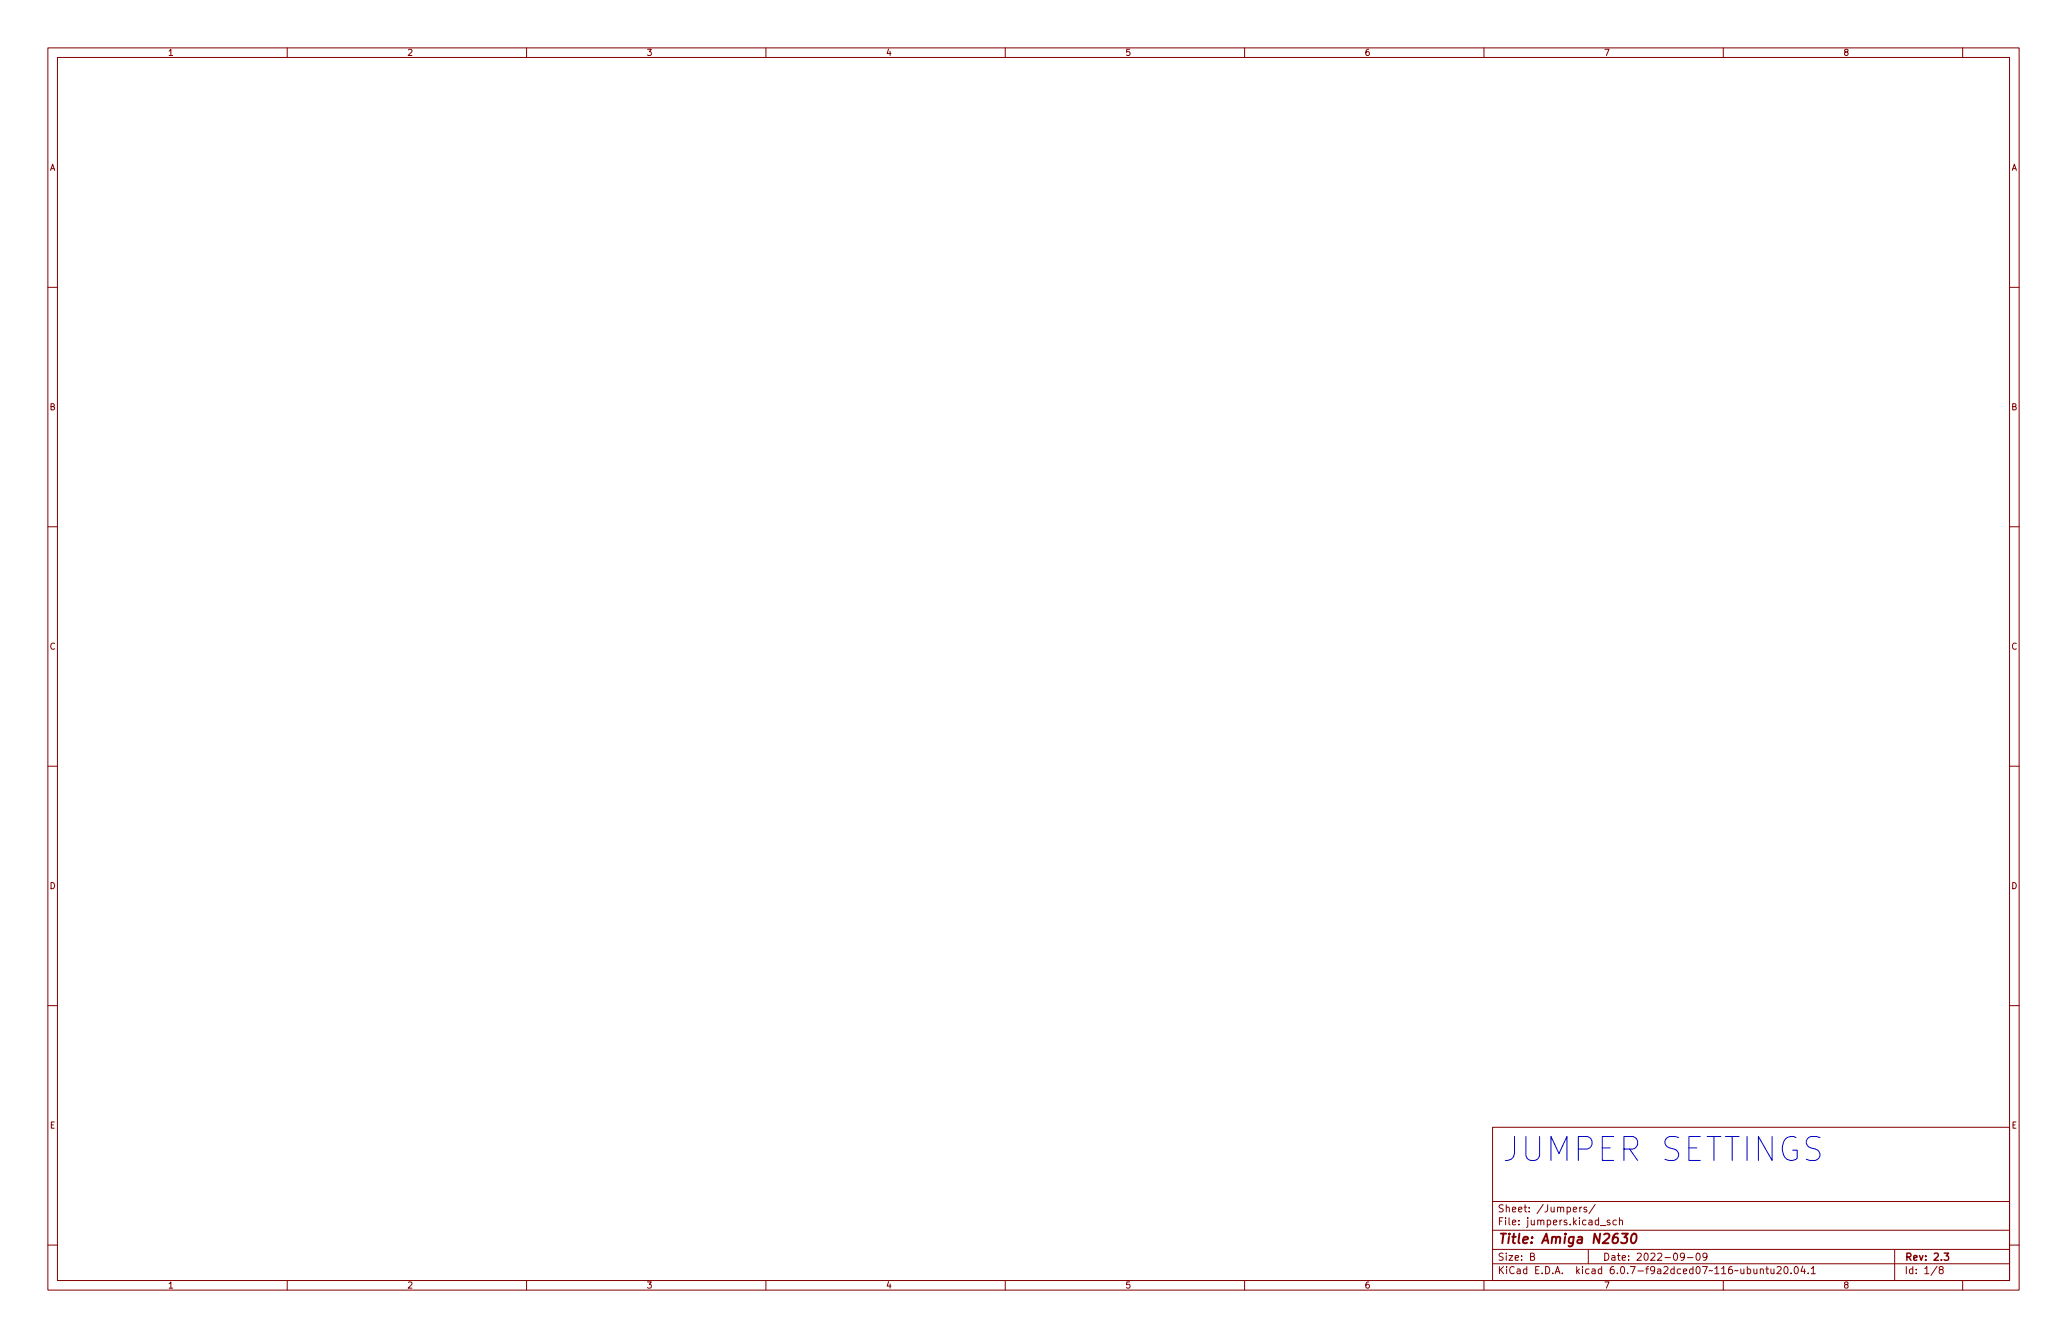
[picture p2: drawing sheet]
<svg xmlns="http://www.w3.org/2000/svg" width="432mm" height="279mm" viewBox="0 0 432 279" stroke-linecap="round" stroke-linejoin="round" font-family="sans-serif">
<g fill="none" stroke="#840000" stroke-width=".21">
<path d="M10 10h411.8v259.4h-411.8zM12 12h407.8v255.4h-407.8zM60 10v2M110 10v2M160 10v2M210 10v2M260 10v2M310 10v2M360 10v2M410 10v2M10 60h2M419.8 60h2"/>
<path d="M10 110h2M419.8 110h2M10 160h2M419.8 160h2M10 210h2M419.8 210h2M311.8 235.4h108v32h-108zM10 260h2M311.8 256.9h108M311.8 250.9h108M328.7 252.6l.7-.2-.1-.2-.4-.1-.2 .2v.7h.6M330 252.1v1"/>
<path d="M330.4 252.1l-.4 .3M331.4 252.2l-.3-.1-.2 .2v.2l.5 .1v.4h-.5M333.2 251.5l-1.3 1.9M334.3 255.9h1.1M336.3 254.9l-.4-.1-.2 .2 .1 .2 .5 .2v.3h-.6M337.7 254.9l-.5-.1-.3 .3 .2 .6h.6M338.3 254.9l.2-.1 .4 .1v.9M338.3 254.3v1.5M419.8 260h2M60 267.4v2M110 267.4v2M160 267.4v2"/>
<path d="M210 267.4v2M260 267.4v2M310 267.4v2M311.8 263.9h108M311.8 260.9h108M319.7 262.4l.7-.1 .1-.2-.1-.3-.7-.1v1.5h.6l.2-.2 .1-.3-.4-.3M331.8 260.9v3M351.9 262.3l-.3 .3h-.3l-.3-.3 .2-.6h.4l.2 .1a.99 .99 0 0 1-.4 1.4h-.2M352.5 262.6h1.2M354.5 261.7h.2a.8 .8 0 0 1 .5 .7 .8 .8 0 0 1-.5 .8 1 1 0 0 1-.2-1.5zM356.6 262.3l-.3 .3h-.3l-.3-.3 .2-.6h.4l.2 .1a.99 .99 0 0 1-.3 1.4h-.3M360 267.4v2"/>
<path d="M367.7 265.1l.2-.1h.4l.1 1M367.7 265v1M368.9 265h.5M369.1 264.5v1.3l.3 .2M369.9 265l.1 .9 .4 .1 .2-.2M370.6 265v1M371.2 264.6l.6-.1 .3 .4-.9 1.1h.9M372.9 264.5h.1a.8 .8 0 0 1 .5 .7 .8 .8 0 0 1-.5 .8 .99 .99 0 0 1-.1-1.5zM374.2 265.8v.2M375 264.5h.2a.8 .8 0 0 1 .5 .7 .8 .8 0 0 1-.5 .8 1 1 0 0 1-.2-1.5zM376.6 264.4l-.4 1.1h1M376.9 265v1"/>
<path d="M377.7 265.8v.2M378.4 264.9l.4-.4v1.5M378.4 266h.8M395.8 260.9v6.5M404.7 264.4l-1.3 1.9M405.4 265.1l-.3-.3 .1-.2 .2-.1h.4l.1 .3v.2l-.7 .2-.1 .2v.3l.3 .3 .4-.1 .1-.2v-.4l-.2-.2M410 267.4v2"/>
</g>
<path d="M406.1 261.7h1l-.5 .5 .4 .2v.6l-.2 .2-.7-.2" fill="none" stroke="#840000" stroke-width=".3"/>
<path d="M338.8 257.6h1.3l-.8 .8 .6 .2-.1 .8-.3 .2h-.6l-.3-.2M341 257.8l.5-.2a1.19 1.19 0 0 1-.4 2l-.3-.2a1.69 1.69 0 0 1 .2-1.6z" fill="none" stroke="#840000" stroke-width=".4"/>
<text font-size="7" fill="#0000c2" x="313.7" y="242.6">JUMPER SETTINGS</text>
<text font-size="2.8" fill="#840000" x="312.8" y="259.7">Title: Amiga N2630</text>
<g font-size="2.1" fill="#840000">
<text x="312.8" y="255.9">File: jumpers.kicad_sch</text>
<text x="312.8" y="253.2">Sheet: /Jumpers/</text>
<text x="312.8" y="263.2">Size: B</text>
<text x="334.8" y="263.2">Date: 2022-09-09</text>
<text x="397.8" y="263.2">Rev: 2.3</text>
<text x="312.8" y="266">KiCad E.D.A. kicad 6.0.7-f9a2dced07~116~ubuntu20.04.1</text>
<text x="397.8" y="266">Id: 1/8</text>
</g>
<g font-size="1.8" fill="#840000">
<text x="35" y="11.7">1</text>
<text x="85" y="11.7">2</text>
<text x="135" y="11.7">3</text>
<text x="185" y="11.7">4</text>
<text x="235" y="11.7">5</text>
<text x="285" y="11.7">6</text>
<text x="335" y="11.7">7</text>
<text x="385" y="11.7">8</text>
<text x="10.3" y="35.6">A</text>
<text x="420.1" y="35.6">A</text>
<text x="10.3" y="85.7">B</text>
<text x="420.1" y="85.7">B</text>
<text x="10.3" y="135.6">C</text>
<text x="420.1" y="135.6">C</text>
<text x="10.3" y="185.7">D</text>
<text x="420.1" y="185.7">D</text>
<text x="10.4" y="235.7">E</text>
<text x="420.2" y="235.7">E</text>
<text x="35" y="269.1">1</text>
<text x="85" y="269.1">2</text>
<text x="135" y="269.1">3</text>
<text x="185" y="269.1">4</text>
<text x="235" y="269.1">5</text>
<text x="285" y="269.1">6</text>
<text x="335" y="269.1">7</text>
<text x="385" y="269.1">8</text>
</g>
</svg>
